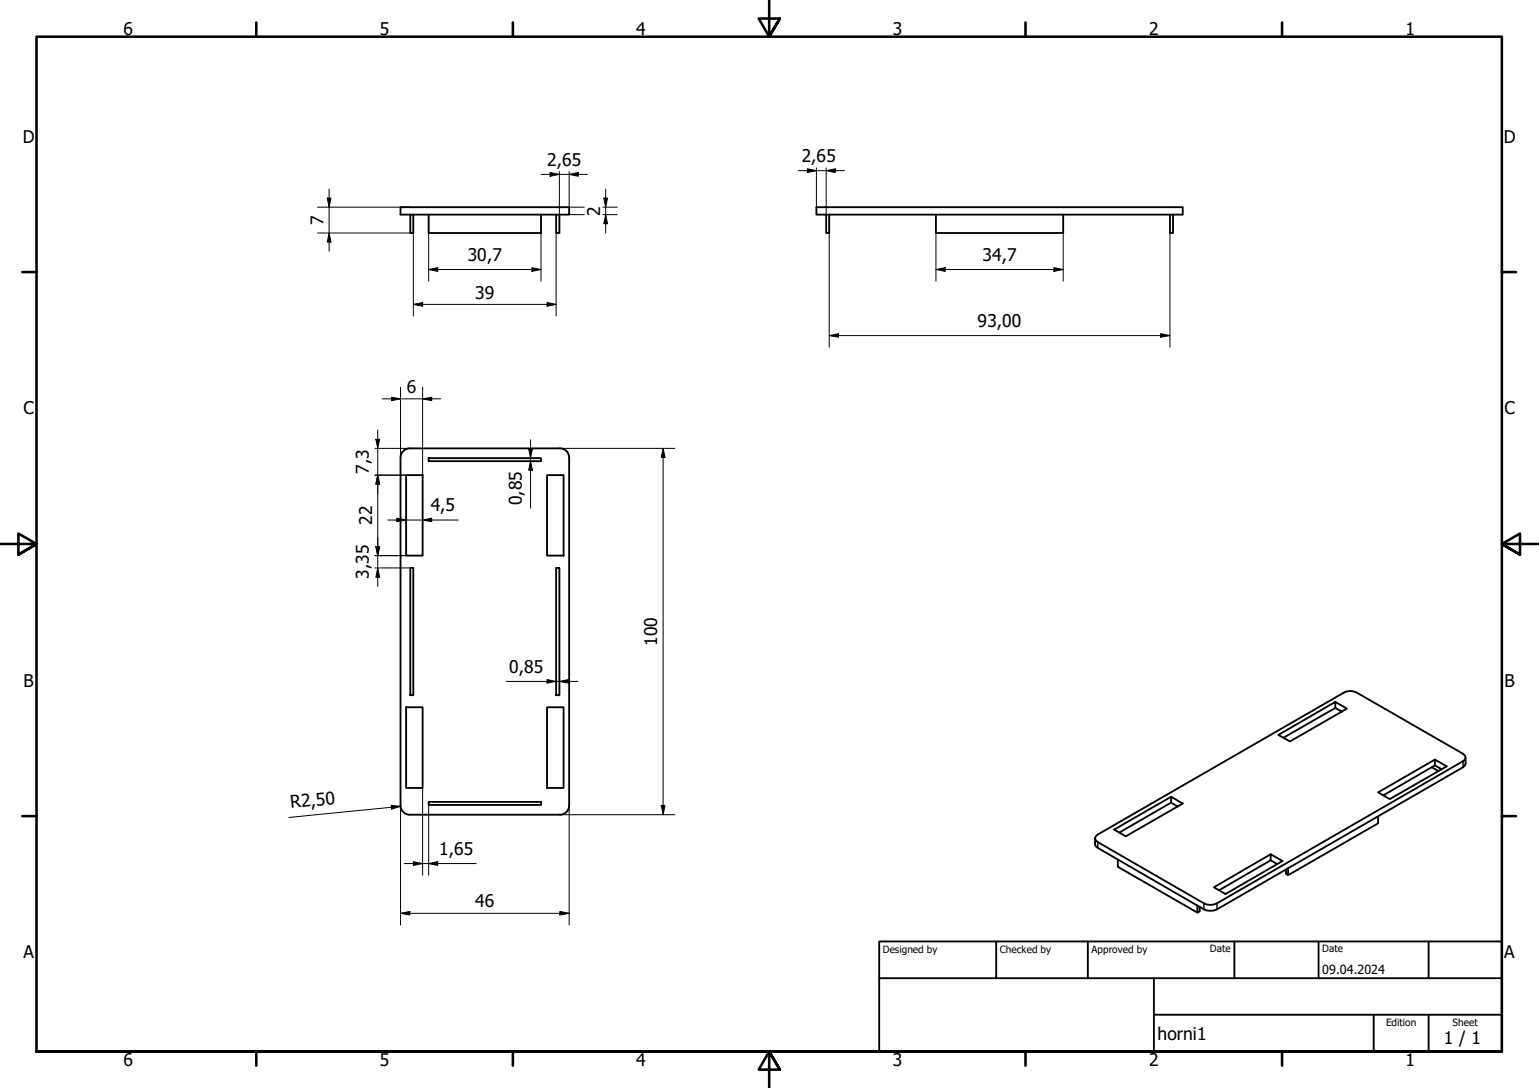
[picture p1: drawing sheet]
<svg xmlns="http://www.w3.org/2000/svg" width="420mm" height="297mm" viewBox="0 0 420 297" stroke-linecap="round" stroke-linejoin="round" font-family="sans-serif">
<!-- layer: Visible (ISO) -->
<g fill="none" stroke="#000" stroke-width=".51">
<path d="M109.3 56.6h46.1v2h-46.1zM112 58.6v5h.8v-5M117 58.6v5h30.7v-5M151.8 58.6v5h.9v-5M222.9 56.6h100v2h-100zM225.6 58.6v5h.8v-5M255.5 58.6v5h34.8v-5M319.4 58.6v5h.8v-5M110.9 129.7h4.5v22h-4.5zM117 125.1h30.7v.8h-30.7zM149.4 129.7h4.5v22h-4.5zM152.8 122.4h-40.9a2.51 2.51 0 0 0-2.6 2.5v95a2.51 2.51 0 0 0 2.6 2.5h40.9"/>
<path d="M152.9 122.4a2.51 2.51 0 0 1 2.5 2.5v95a2.51 2.51 0 0 1-2.5 2.5M112 155.1h.8v34.7h-.8zM151.8 155.1h.9v34.7h-.9zM110.9 193.1h4.5v22h-4.5zM149.4 193.1h4.5v22h-4.5zM364.6 191.6l-15.6 9 3.2 1.8 15.5-8.9-3.1-1.9v1.7l1.7 1M364.6 193.3l-14.2 8.1M117 218.9h30.7v.9h-30.7zM319.7 217.5l-15.5 9 3.1 1.8 15.6-8.9-3.2-1.9v1.6l-14.1 8.2M319.7 219.1l1.8 1.1M390.9 209.5l1.8 1M391.7 207.4l-15.5 8.9 3.2 1.9 15.6-9-3.3-1.8v1.6l-14.1 8.2"/>
<path d="M391.7 209l1.8 1M393.3 209.9v.3M400.1 206.8v1.7l-.2 .5-.5 .5-67.2 38.8a4.3 4.3 0 0 1-3.5 0l-29-16.8-.6-.4-.1-.6v-1.7M299.1 228.3l.6-.5 67.2-38.7a3.7 3.7 0 0 1 3.5 0l29 16.7 .7 1-.2 .6-67.7 39.2a3.8 3.8 0 0 1-3.5 0l-29-16.7-.6-.5-.1-.6zM305.2 234.7v2l21.7 12.5M346.9 233.2l-15.5 9 3.2 1.9 15.5-9-3.2-1.9v1.7l-14.1 8.2M346.9 234.9l1.8 1M351.7 237v1.9l-.6-.3v-1.2M376.2 222.9v1.9l-24.5 14.1M326.9 247.3v1.9l.6-.4v-1.2"/>
</g>
<!-- layer: Visible Narrow (ISO) -->
<path d="M399.4 207.8v1.7M299.7 229.9v1.6M328.7 246.6v1.7M332.2 246.6v1.7" fill="none" stroke="#000" stroke-width=".38"/>
<!-- layer: Border (ISO) -->
<g fill="none" stroke="#000" stroke-width=".7">
<path d="M70 6.1v3.9M140 6.1v3.9M210 0v10l-2.9-4.9h5.8l-2.9 4.9 2.9-4.9M280 6.1v3.9M350 6.1v3.9M6.1 74.3h3.9M410 74.3h3.9M0 148.5h10l-5-2.8v5.7l5-2.9-5 2.9M420 148.5h-10l5-2.8v5.7l-5-2.9 5 2.9M6.1 222.8h3.9M410 222.8h3.9M10 287.1v-277.1h400v277.1h-400h400"/>
<path d="M70 287.1v3.8M140 287.1v3.8M212.9 292l-2.9-4.9 2.9 4.9h-5.8l2.9-4.9v9.9M280 287.1v3.8M350 287.1v3.8"/>
</g>
<!-- layer: Title (ISO) -->
<path d="M240 257h170v30.1h-170zM272 257v10.1M297 257v10.1M337 257v10.1M360 257v10.1M390 257v10.1M240 267.1h170M315 277h95M315 267.1v20M375 277v10.1M390 277v10.1" fill="none" stroke="#000" stroke-width=".51"/>
<!-- layer: Dimension (ISO) -->
<g fill="none" stroke="#000" stroke-width=".27">
<path d="M86.7 56.6h25.2M89.3 54.1h1.1l-.5 2.5zM89.9 51.6v17M147.7 47.6h12.6M150.2 47.1l2.5 .5-2.5 .5zM152.7 46.8v11.8M155.4 47.6l2.5-.5v1zM155.4 46.8v9.8h4.1M155.4 58.6h4.1M164.6 58.6h3.9M164.6 56.6h3.9M164.8 54.1h1.1l-.5 2.5z"/>
<path d="M165.4 58.6l.5 2.5h-1.1zM165.4 51.6v12M217.9 46.6h12.7M220.4 46.1l2.5 .5-2.5 .5zM222.9 45.8v10.8M225.6 46.6l2.4-.5v1zM225.6 45.8v12.8M86.7 63.6h25.3M89.9 63.6l.5 2.5h-1.1zM112.8 63.6v22.7M117 73.6l2.5-.5v1zM117 73.6h30.7"/>
<path d="M117 63.6v13.2M145.2 73.1l2.5 .5-2.5 .5zM147.7 63.6v13.2M151.8 63.6v22.7M226.4 63.6v31.2M255.5 73.6l2.6-.5v1zM255.5 73.6h34.8M255.5 63.6v13.2M287.7 73.1l2.6 .5-2.6 .5zM290.3 63.6v13.2M319.4 63.6v31.2M112.8 83.1l2.6-.5v1z"/>
<path d="M112.8 83.1h39M149.4 82.6l2.4 .5-2.4 .5zM226.4 91.6l2.5-.5v1zM226.4 91.6h93M316.9 91.1l2.5 .5-2.5 .5zM102.6 119.9h1l-.5 2.5zM103.1 117.4v42.7M104.3 108.9h16M106.9 108.4l2.4 .5-2.4 .5zM109.3 105.7v19.2M115.4 108.9l2.5-.5v1zM115.4 105.7v24"/>
<path d="M102.4 122.4h9.5M102.4 129.7h8.5M103.1 129.7l.5 2.5h-1zM144.3 122.5h1.1l-.6 2.6zM144.8 125.9l.6 2.5h-1.1zM144.8 120.1v18.6M152.8 122.4h31.4M181 122.4l.5 2.5h-1zM181 122.4v100M102.4 151.7h8.5M102.4 155.1h9.6M102.6 149.2h1l-.5 2.5z"/>
<path d="M103.1 155.1l.5 2.5h-1zM105.9 142h19.2M108.3 141.5l2.6 .5-2.6 .4zM115.4 142l2.5-.5v.9zM138.2 186h19.5M149.4 185.5l2.4 .5-2.4 .5zM152.7 186l2.5-.5v1zM106.8 219.9l2.5 .2-2.4 .8zM109.3 219.9v1.1M115.4 215.1v23.8M117 219.8v19.1M155.4 219.9v32.6"/>
<path d="M180.5 219.9h1l-.5 2.5zM109.3 220.1l-30.4 3.1M109.3 221.2v31.3M110.4 235.8h19.6M112.8 235.3l2.6 .5-2.6 .5zM117 235.8l2.5-.5v1zM152.8 222.4h31.4M109.3 249.4l2.6-.6v1zM109.3 249.4h46.1M152.8 248.8l2.6 .6-2.6 .4z"/>
</g>
<g fill="#000">
<path d="M89.3 54.1h1.1l-.5 2.5z" fill-rule="evenodd"/>
<path d="M150.2 47.1l2.5 .5-2.5 .5z" fill-rule="evenodd"/>
<path d="M155.4 47.6l2.5-.5v1z" fill-rule="evenodd"/>
<path d="M164.8 54.1h1.1l-.5 2.5z" fill-rule="evenodd"/>
<path d="M220.4 46.1l2.5 .5-2.5 .5z" fill-rule="evenodd"/>
<path d="M225.6 46.6l2.4-.5v1z" fill-rule="evenodd"/>
<path d="M89.9 63.6l.5 2.5h-1.1z" fill-rule="evenodd"/>
<path d="M117 73.6l2.5-.5v1z" fill-rule="evenodd"/>
<path d="M145.2 73.1l2.5 .5-2.5 .5z" fill-rule="evenodd"/>
<path d="M165.4 58.6l.5 2.5h-1.1z" fill-rule="evenodd"/>
<path d="M255.5 73.6l2.6-.5v1z" fill-rule="evenodd"/>
<path d="M287.7 73.1l2.6 .5-2.6 .5z" fill-rule="evenodd"/>
<path d="M112.8 83.1l2.6-.5v1z" fill-rule="evenodd"/>
<path d="M149.4 82.6l2.4 .5-2.4 .5z" fill-rule="evenodd"/>
<path d="M226.4 91.6l2.5-.5v1z" fill-rule="evenodd"/>
<path d="M316.9 91.1l2.5 .5-2.5 .5z" fill-rule="evenodd"/>
<path d="M102.6 119.9h1l-.5 2.5z" fill-rule="evenodd"/>
<path d="M106.9 108.4l2.4 .5-2.4 .5z" fill-rule="evenodd"/>
<path d="M115.4 108.9l2.5-.5v1z" fill-rule="evenodd"/>
<path d="M103.1 129.7l.5 2.5h-1z" fill-rule="evenodd"/>
<path d="M103.1 129.7l.5 2.5h-1z" fill-rule="evenodd"/>
<path d="M144.3 122.5h1.1l-.6 2.6z" fill-rule="evenodd"/>
<path d="M144.8 125.9l.6 2.5h-1.1z" fill-rule="evenodd"/>
<path d="M181 122.4l.5 2.5h-1z" fill-rule="evenodd"/>
<path d="M102.6 149.2h1l-.5 2.5z" fill-rule="evenodd"/>
<path d="M102.6 149.2h1l-.5 2.5z" fill-rule="evenodd"/>
<path d="M103.1 155.1l.5 2.5h-1z" fill-rule="evenodd"/>
<path d="M108.3 141.5l2.6 .5-2.6 .4z" fill-rule="evenodd"/>
<path d="M115.4 142l2.5-.5v.9z" fill-rule="evenodd"/>
<path d="M149.4 185.5l2.4 .5-2.4 .5z" fill-rule="evenodd"/>
<path d="M152.7 186l2.5-.5v1z" fill-rule="evenodd"/>
<path d="M180.5 219.9h1l-.5 2.5z" fill-rule="evenodd"/>
<path d="M106.8 219.9l2.5 .2-2.4 .8z" fill-rule="evenodd"/>
<path d="M112.8 235.3l2.6 .5-2.6 .5z" fill-rule="evenodd"/>
<path d="M117 235.8l2.5-.5v1z" fill-rule="evenodd"/>
<path d="M109.3 249.4l2.6-.6v1z" fill-rule="evenodd"/>
<path d="M152.8 248.8l2.6 .6-2.6 .4z" fill-rule="evenodd"/>
</g>
<g font-size="4.8">
<text x="33.7" y="9.6">6</text>
<text x="103.7" y="9.6">5</text>
<text x="173.7" y="9.6">4</text>
<text x="243.7" y="9.6">3</text>
<text x="313.7" y="9.6">2</text>
<text x="383.7" y="9.6">1</text>
<text x="6.2" y="38.9">D</text>
<text x="410.5" y="38.9">D</text>
<text x="149.4" y="45.2">2,65</text>
<text x="218.9" y="44.2">2,65</text>
<text x="163.8" y="58.9" transform="rotate(-90 163.8 58.9)">2</text>
<text x="88.3" y="61.4" transform="rotate(-90 88.3 61.4)">7</text>
<text x="127.7" y="71.2">30,7</text>
<text x="268.2" y="71.2">34,7</text>
<text x="129.7" y="81.5">39</text>
<text x="266.9" y="89.2">93,00</text>
<text x="111.1" y="107.3">6</text>
<text x="6.4" y="113.1">C</text>
<text x="410.7" y="113.1">C</text>
<text x="100.7" y="129.4" transform="rotate(-90 100.7 129.4)">7,3</text>
<text x="142.4" y="138" transform="rotate(-90 142.4 138)">0,85</text>
<text x="101.6" y="143.4" transform="rotate(-90 101.6 143.4)">22</text>
<text x="117.6" y="139.6">4,5</text>
<text x="100.7" y="158" transform="rotate(-90 100.7 158)">3,35</text>
<text x="179.5" y="176.3" transform="rotate(-90 179.5 176.3)">100</text>
<text x="139" y="183.6">0,85</text>
<text x="6.4" y="187.4">B</text>
<text x="410.7" y="187.4">B</text>
<text x="79.4" y="220.7" transform="rotate(-6 79.4 220.7)">R2,50</text>
<text x="119.9" y="233.3">1,65</text>
<text x="129.7" y="247.7">46</text>
<text x="6.4" y="261.7">A</text>
<text x="410.7" y="261.7">A</text>
<text x="316" y="283.8">horni1</text>
<text x="394.2" y="285">1 / 1</text>
<text x="33.7" y="290.9">6</text>
<text x="103.7" y="290.9">5</text>
<text x="173.7" y="290.9">4</text>
<text x="243.7" y="290.9">3</text>
<text x="313.7" y="290.9">2</text>
<text x="383.7" y="290.9">1</text>
</g>
<text font-size="3.4" x="361" y="266">09.04.2024</text>
<g font-size="2.7">
<text x="241" y="260.1">Designed by</text>
<text x="273" y="260.1">Checked by</text>
<text x="298" y="260.1">Approved by</text>
<text x="330.3" y="260">Date</text>
<text x="361" y="260">Date</text>
<text x="378.4" y="280.1">Edition</text>
<text x="396.6" y="280.1">Sheet</text>
</g>
</svg>
